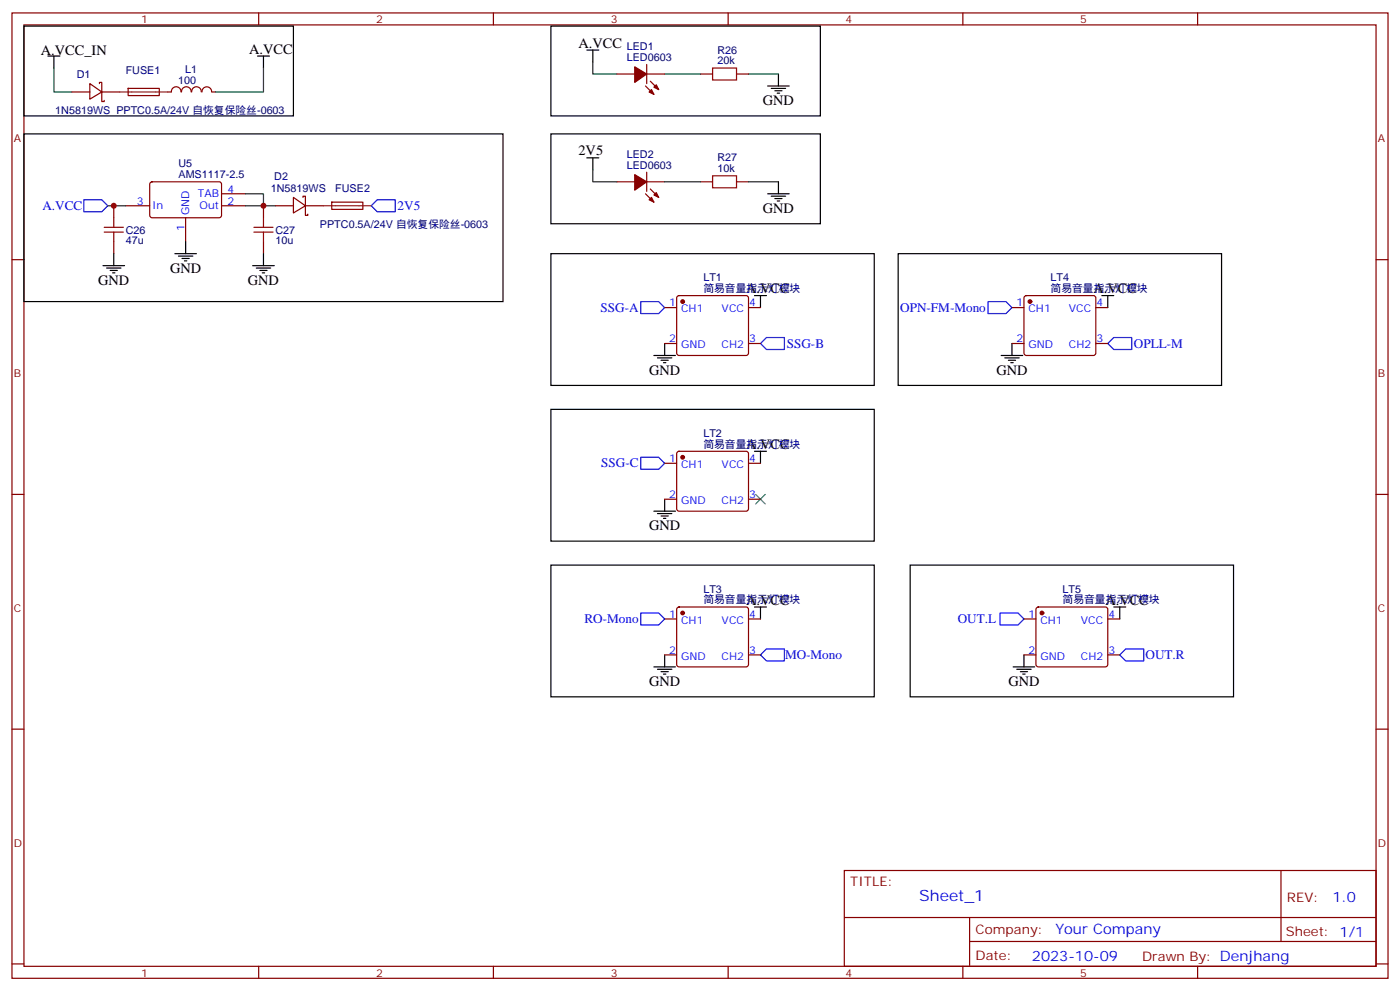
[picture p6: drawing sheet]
<svg xmlns="http://www.w3.org/2000/svg" width="412mm" height="292mm" viewBox="0 0 412 292" stroke-linecap="round" stroke-linejoin="round" font-family="sans-serif">
<g fill="none" stroke="#870000" stroke-width=".35">
<path d="M3.5 3.8h405.4v284.3h-405.4zM7.1 7.3h398.2v277.3h-398.2zM76.2 3.8v3.5M145.3 3.8v3.5M190.5 19v5.6M214.5 3.8v3.5M283.6 3.8v3.5M352.8 3.8v3.5M21.2 27.1h5.3M26.5 24.6l3.5 2.5-3.5 2.1zM29.3 24.6v-.3h.7v2.8M30 27.1v2.8h.7v-.3"/>
<path d="M30 27.1h5.3M37.8 26h9.1v2.1l-9.1 .1zM49.4 27.1h1M50.5 27.1a1.41 1.41 0 0 1 1.4-1.5 1.41 1.41 0 0 1 1.4 1.5M53.5 27.1a1.41 1.41 0 0 1 1.4-1.5 1.41 1.41 0 0 1 1.4 1.5M56.5 27.1a1.41 1.41 0 0 1 1.4-1.5 1.41 1.41 0 0 1 1.4 1.5M59.5 27.1a1.41 1.41 0 0 1 1.4-1.5 1.41 1.41 0 0 1 1.4 1.5M62.4 27.1h1.1M181.7 21.8h5.3M190.1 25.3l2.5 2.5M190.5 21.8h5.3M191.6 23.9l2.4 2.5"/>
<path d="M206.4 21.8h3.5M217 21.8h3.5M44.3 53.8l.5-.2h20l.5 .7-.1 9.4-.6 .4h-20.1l-.4-.7v-9.1zM65.3 57.1h7M86.4 58.1l3.6 2.5-3.6 2.1zM89.3 58.1v-.3h.7v2.8M97.7 59.6l9.2-.1v2.1l-9.1 .1zM181.7 53.6h5.3M190.1 57.1l2.5 2.4M190.5 50.7v5.7M190.5 53.6h5.3M191.6 55.7l2.4 2.4"/>
<path d="M206.4 53.6h3.5M217 53.6h3.5M3.5 76.5h3.6M33.5 60.6v3.5M33.5 71.2v3.5M37 60.6h7.1M54.7 64.1v7.1M65.3 60.6h7M77.6 60.6v3.5M77.6 71.2v3.5M81.1 60.6h5.3M90 60.6v2.8h.7v-.3"/>
<path d="M90 60.6h5.2M405.3 76.5h3.6M195.8 90.6h3.5M199.6 87.3l.4-.2h19.8l.5 .2 .2 .5v16.2l-.2 .5-.5 .2h-19.8l-.5-.2-.2-.5v-16.2zM220.5 90.6h3.5M298.1 90.6h3.5M301.9 87.3l.4-.2h19.8l.5 .2 .2 .5v16.2l-.2 .5-.5 .2h-19.8l-.5-.2-.2-.5v-16.2zM322.8 90.6h3.5M195.8 101.2h3.5M220.5 101.2h3.5M298.1 101.2h3.5M322.8 101.2h3.5"/>
<path d="M195.8 136.5h3.5M199.6 133.1l.4-.2h19.8l.5 .2 .2 .5v16.3l-.2 .5-.5 .2h-19.8l-.5-.3-.2-.4v-16.3zM220.5 136.5h3.5M3.5 145.6h3.6M195.8 147h3.5M220.5 147h3.5M405.3 145.6h3.6M199.6 179l.4-.2h19.8l.5 .2 .2 .5v16.2l-.2 .5-.5 .2h-19.8l-.5-.2-.2-.5v-16.2zM305.4 179l.5-.2h19.7l.5 .2 .2 .5v16.2l-.2 .5-.5 .2h-19.7l-.5-.2-.2-.5v-16.2zM195.8 182.3h3.5M195.8 192.9h3.5M220.5 182.3h3.5"/>
<path d="M220.5 192.9h3.5M301.6 182.3h3.6M301.6 192.9h3.6M326.3 182.3h3.5M326.3 192.9h3.5M3.5 214.8h3.6M405.3 214.8h3.6M248.7 256.4h156.6v28.2h-156.6zM377.3 256.4v20.9M248.7 270.2h156.5M285.6 277.3h119.6M285.6 270.2v14.2"/>
<path d="M3.5 283.9h3.6M76.2 284.6v3.5M145.3 284.6v3.5M214.5 284.6v3.5M283.6 284.6v3.5M352.8 284.6v3.5M405.3 283.9h3.6"/>
</g>
<path d="M24.7 58.8h5.3l1.7 1.8-1.7 1.8h-5.3zM109.4 60.6l1.7-1.8h5.3v3.6h-5.3zM188.7 88.8h5.3l1.8 1.8-1.8 1.8h-5.3zM225.8 99.4h5.3v3.5h-5.3l-1.8-1.7zM291 88.8h5.3l1.8 1.8-1.8 1.8h-5.3zM326.3 101.2l1.8-1.8h5.3v3.5h-5.3zM188.7 134.7h5.3l1.8 1.8-1.8 1.7h-5.3zM188.7 180.6h5.3l1.8 1.7-1.8 1.8h-5.3zM224 192.9l1.8-1.8h5.3v3.6h-5.3zM294.6 180.6h5.3l1.7 1.7-1.7 1.8h-5.3zM329.8 192.9l1.8-1.8h5.3v3.6h-5.3z" fill="none" stroke="#00f" stroke-width=".35"/>
<g fill="none" stroke="#000" stroke-width=".35">
<path d="M7.1 7.7h79.3v26.4h-79.3zM14.1 16.5h3.5M15.9 16.5v3.5M75.8 16.5h3.6M77.6 16.5v3.5M162.3 7.7h79.4v26.4h-79.4zM172.9 14.7h3.5M174.6 14.7v3.6M7.1 39.4h141.1v49.4h-141.1zM162.3 39.4h79.4v26.5h-79.4zM226.1 25.3h6.4M227.2 26h4.2"/>
<path d="M228.2 26.7h2.2M229 27.4h.7M229.3 21.8v3.5M172.9 46.5h3.5M174.6 46.5v3.5M226.1 57.1h6.4M227.2 57.8h4.2M228.2 58.5h2.2M229 59.2h.7M229.3 53.6v3.5M30.3 78.2h6.4M31.4 79h4.2"/>
<path d="M32.5 79.7h2.1M33.5 74.7v3.5M51.5 74.7h6.4M52.6 75.4h4.2M53.6 76.1h2.1M54.3 76.8h.7M54.7 71.2v3.5M74.4 78.2h6.4M75.5 79h4.2M76.6 79.7h2.1M77.6 74.7v3.5M162.3 74.7h95.2v38.8h-95.2z"/>
<path d="M264.6 74.7h95.2v38.8h-95.2zM33.2 80.4h.7M77.3 80.4h.7M222.2 87.1h3.6M224 87.1v3.5M324.6 87.1h3.5M326.3 87.1v3.5M192.6 104.7h6.4M193.7 105.4h4.2M194.7 106.1h2.1M195.4 106.8h.7M195.8 101.2v3.5"/>
<path d="M294.9 104.7h6.4M296 105.4h4.2M297 106.1h2.2M297.7 106.8h.7M298.1 101.2v3.5M162.3 120.6h95.2v38.8h-95.2zM222.2 132.9h3.6M224 132.9v3.6M192.6 150.6h6.4M193.7 151.3h4.2M194.7 152h2.1M195.4 152.7h.7"/>
<path d="M195.8 147v3.6M162.3 166.4h95.2v38.8h-95.2zM222.2 178.8h3.6M224 178.8v3.5M268.1 166.4h95.3v38.8h-95.3zM328.1 178.8h3.5M329.8 178.8v3.5M192.6 196.4h6.4M193.7 197.1h4.2M194.7 197.8h2.1M195.4 198.5h.7M195.8 192.9v3.5"/>
<path d="M298.4 196.4h6.4M299.5 197.1h4.2M300.6 197.8h2.1M301.3 198.5h.7M301.6 192.9v3.5"/>
</g>
<path d="M174.6 18.3v3.5h7.1M15.9 20v7.1h5.3M77.6 20v7.1h-14.1M195.8 21.8h10.6M220.5 21.8h8.8M72.3 57.1h5.3v3.5M174.6 50v3.6h7.1M195.8 53.6h10.6M220.5 53.6h8.8M31.7 60.6h5.3M72.3 60.6h8.8" fill="none" stroke="#008700" stroke-width=".35"/>
<path d="M35.3 27.1h14.1M95.2 60.6h14.2" fill="none" stroke="#8c2424" stroke-width=".35"/>
<path d="M209.9 20h7.1v3.6h-7.1zM209.9 51.8h7.1v3.5h-7.1zM30.7 68.4h5.6M30.7 67h5.6M33.5 64.1v2.9M33.5 68.4v2.8M74.8 68.4h5.6M74.8 67h5.6M77.6 64.1v2.9M77.6 68.4v2.8" fill="none" stroke="#a10000" stroke-width=".35"/>
<g fill="#870000" stroke="#870000" stroke-width=".35">
<path d="M187 19.7l3.5 2.1-3.5 2.5z"/>
<path d="M191.9 26.4l.7 1.4-1.4-.7z"/>
<path d="M192.6 25.7l.7-.7 .7 1.4z"/>
<path d="M187 51.4l3.5 2.2-3.5 2.4z"/>
<path d="M191.2 58.8l.7-.7 .7 1.4z"/>
<path d="M192.6 57.4l.7-.7 .7 1.4z"/>
<circle cx="201.1" cy="88.8" r=".53"/>
<circle cx="303.4" cy="88.8" r=".53"/>
<circle cx="201.1" cy="180.6" r=".53"/>
<circle cx="201.1" cy="134.7" r=".53"/>
<circle cx="306.9" cy="180.6" r=".53"/>
</g>
<path d="M222.6 145.6l2.8 2.8M225.4 145.6l-2.8 2.8" fill="none" stroke="#3c3" stroke-width=".35"/>
<g fill="#c00">
<circle cx="77.6" cy="60.6" r=".88"/>
<circle cx="33.5" cy="60.6" r=".88"/>
</g>
<text font-size="4.6" fill="#00f" x="270.8" y="265.4">Sheet_1</text>
<g font-size="4.2">
<text x="12" y="16.2">A.VCC_IN</text>
<text x="73.4" y="15.8">A.VCC</text>
<text x="170.4" y="14">A.VCC</text>
<text x="224.7" y="31">GND</text>
<text x="170.4" y="45.8">2V5</text>
<text x="224.7" y="62.7">GND</text>
<text x="28.9" y="83.9">GND</text>
<text x="50.1" y="80.4">GND</text>
<text x="73" y="83.9">GND</text>
<text x="219.8" y="86.4">A.VCC</text>
<text x="322.1" y="86.4">A.VCC</text>
<text x="191.2" y="110.3">GND</text>
<text x="293.5" y="110.3">GND</text>
<text x="219.8" y="132.2">A.VCC</text>
<text x="191.2" y="156.2">GND</text>
<text x="219.8" y="178.1">A.VCC</text>
<text x="325.6" y="178.1">A.VCC</text>
<text x="191.2" y="202.1">GND</text>
<text x="297" y="202.1">GND</text>
</g>
<g font-size="4.2" fill="#00f">
<text x="392.5" y="265.7">1.0</text>
<text x="310.9" y="275.2">Your Company</text>
<text x="304" y="283">2023-10-09</text>
</g>
<g font-size="3.9" fill="#00f">
<text x="12.5" y="61.9">A.VCC</text>
<text x="117.1" y="61.9">2V5</text>
<text x="176.9" y="91.8">SSG-A</text>
<text x="265.2" y="91.9">OPN-FM-Mono</text>
<text x="231.8" y="102.4">SSG-B</text>
<text x="334" y="102.4">OPLL-M</text>
<text x="177.1" y="137.7">SSG-C</text>
<text x="172.2" y="183.6">RO-Mono</text>
<text x="282.1" y="183.6">OUT.L</text>
<text x="231.2" y="194.2">MO-Mono</text>
<text x="337.4" y="194.2">OUT.R</text>
</g>
<g font-size="3.9" fill="#800">
<text x="250.5" y="261">TITLE:</text>
<text x="379.1" y="265.7">REV:</text>
<text x="287.4" y="275.2">Company:</text>
<text x="378.7" y="275.8">Sheet: 1/1</text>
<text x="287.4" y="282.9">Date:</text>
<text x="336.4" y="282.9">Drawn By: Denjhang</text>
</g>
<g font-size="3.2" fill="#800">
<text x="41.6" y="6.8">1</text>
<text x="110.8" y="6.8">2</text>
<text x="179.9" y="6.8">3</text>
<text x="249.1" y="6.8">4</text>
<text x="318.2" y="6.8">5</text>
<text x="4.1" y="41.9">A</text>
<text x="405.9" y="41.9">A</text>
<text x="4.1" y="111.1">B</text>
<text x="405.9" y="111.1">B</text>
<text x="4.1" y="180.2">C</text>
<text x="405.9" y="180.2">C</text>
<text x="4.1" y="249.3">D</text>
<text x="405.9" y="249.3">D</text>
<text x="41.6" y="287.6">1</text>
<text x="110.8" y="287.6">2</text>
<text x="179.9" y="287.6">3</text>
<text x="249.1" y="287.6">4</text>
<text x="318.2" y="287.6">5</text>
</g>
<g font-size="3.2" fill="#000080">
<text x="184.6" y="17.9">LED0603</text>
<text x="184.6" y="14.8">LED1</text>
<text x="211.3" y="15.8">R26</text>
<text x="22.6" y="23">D1</text>
<text x="37" y="21.8">FUSE1</text>
<text x="54.6" y="21.6">L1</text>
<text x="211.3" y="19">20k</text>
<text x="52.5" y="24.7">100</text>
<text x="16.3" y="33.5">1N5819WS PPTC0.5A/24V 自恢复保险丝-0603</text>
<text x="184.6" y="46.5">LED2</text>
<text x="211.3" y="47.6">R27</text>
<text x="52.6" y="52.4">AMS1117-2.5</text>
<text x="52.6" y="49.2">U5</text>
<text x="80.8" y="52.9">D2</text>
<text x="184.6" y="49.7">LED0603</text>
<text x="211.3" y="50.7">10k</text>
<text x="79.8" y="56.5">1N5819WS</text>
<text x="98.8" y="56.5">FUSE2</text>
<text x="37" y="72">47u</text>
<text x="37" y="68.8">C26</text>
<text x="81.1" y="72">10u</text>
<text x="81.1" y="68.8">C27</text>
<text x="94.2" y="67">PPTC0.5A/24V 自恢复保险丝-0603</text>
<text x="207.2" y="82.8">LT1</text>
<text x="309.5" y="82.8">LT4</text>
<text x="207.2" y="86">简易音量指示灯模块</text>
<text x="309.5" y="86">简易音量指示灯模块</text>
<text x="207.2" y="131.9">简易音量指示灯模块</text>
<text x="207.2" y="128.7">LT2</text>
<text x="207.2" y="177.7">简易音量指示灯模块</text>
<text x="207.2" y="174.6">LT3</text>
<text x="313" y="177.7">简易音量指示灯模块</text>
<text x="313" y="174.6">LT5</text>
</g>
<g font-size="3.2" fill="#00f">
<text x="58.3" y="58.1">TAB</text>
<text x="67" y="56.7">4</text>
<text x="40.3" y="60.3">3</text>
<text x="44.8" y="61.7">In</text>
<text x="55.7" y="63.4" transform="rotate(-90 55.7 63.4)">GND</text>
<text x="58.8" y="61.7">Out</text>
<text x="67" y="60.3">2</text>
<text x="54.3" y="67.9" transform="rotate(-90 54.3 67.9)">1</text>
<text x="197.1" y="90.2">1</text>
<text x="200.6" y="92">CH1</text>
<text x="212.6" y="92">VCC</text>
<text x="220.7" y="90.2">4</text>
<text x="299.4" y="90.2">1</text>
<text x="302.9" y="92">CH1</text>
<text x="314.9" y="92">VCC</text>
<text x="323" y="90.2">4</text>
<text x="197.1" y="100.8">2</text>
<text x="220.7" y="100.8">3</text>
<text x="299.4" y="100.8">2</text>
<text x="323" y="100.8">3</text>
<text x="200.6" y="102.6">GND</text>
<text x="212.6" y="102.6">CH2</text>
<text x="302.9" y="102.6">GND</text>
<text x="314.9" y="102.6">CH2</text>
<text x="197.1" y="136.1">1</text>
<text x="200.6" y="137.9">CH1</text>
<text x="212.6" y="137.9">VCC</text>
<text x="220.7" y="136.1">4</text>
<text x="197.1" y="146.7">2</text>
<text x="200.6" y="148.4">GND</text>
<text x="212.6" y="148.4">CH2</text>
<text x="220.7" y="146.7">3</text>
<text x="197.1" y="182">1</text>
<text x="200.6" y="183.7">CH1</text>
<text x="212.6" y="183.7">VCC</text>
<text x="220.7" y="182">4</text>
<text x="303" y="182">1</text>
<text x="306.5" y="183.7">CH1</text>
<text x="318.4" y="183.7">VCC</text>
<text x="326.5" y="182">4</text>
<text x="197.1" y="192.5">2</text>
<text x="200.6" y="194.3">GND</text>
<text x="212.6" y="194.3">CH2</text>
<text x="220.7" y="192.5">3</text>
<text x="303" y="192.5">2</text>
<text x="306.5" y="194.3">GND</text>
<text x="318.4" y="194.3">CH2</text>
<text x="326.5" y="192.5">3</text>
</g>
</svg>
